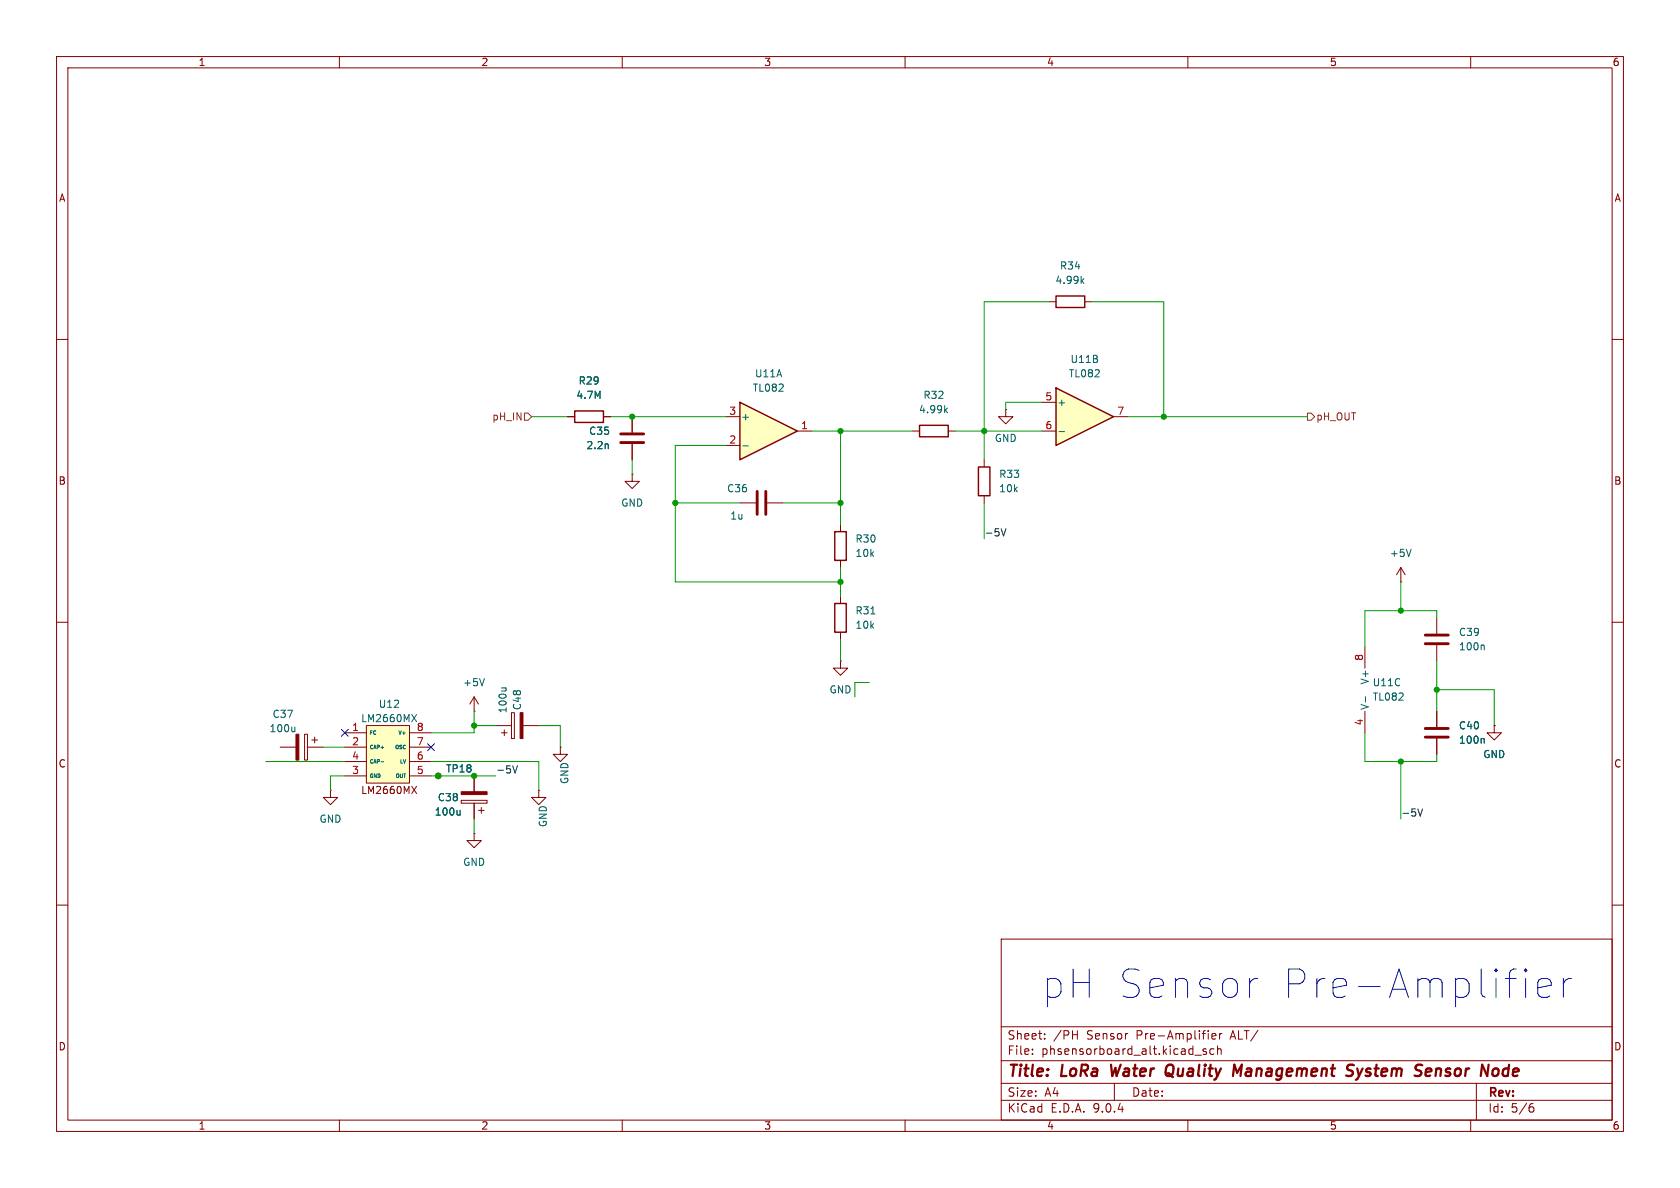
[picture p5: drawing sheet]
<svg xmlns="http://www.w3.org/2000/svg" width="297mm" height="210mm" viewBox="0 0 297 210" stroke-linecap="round" stroke-linejoin="round" font-family="sans-serif">
<g fill="none" stroke="#840000" stroke-width=".18">
<path d="M10 10h277v190h-277zM12 12h273v186h-273zM60 10v2M110 10v2M160 10v2M210 10v2M260 10v2M10 60h2M100.3 73.7h1.3M106.7 73.7h1.2M285 60h2M111.8 83.8v1.3h1.2l-1.2 1.3-1.3-1.3h1.3"/>
<path d="M111.8 83.8h.1M174 81.3v1.3M174 87.6v1.3M10 110h2M241.3 114.3v3.8M254 109.2v2.8M254 114v2.8M285 110h2M49.5 132.1h2.8M53.8 129.8h.6v4.6h-.6zM54.4 132.1h2.7M55.1 130.8h1"/>
<path d="M55.6 130.3v1M77.5 137.2h.1M83.8 125.7h.1M83.8 123.2l-.7 1.3M83.8 123.2l.8 1.3M83.8 123.2v2.5M83.8 137.2v2.8M87.6 128.3h2.8M88.6 129.5h1.1M89.2 129v1M90.4 126h.5v4.6h-.5zM92.5 128.3h2.7"/>
<path d="M241.3 125.7v3.8M254 125.7v2.8M254 130.6v2.8M264.2 128.3v1.2h1.2l-1.2 1.3-1.3-1.3h1.3M264.2 128.3h.1M81.5 141.5h4.6v.5h-4.6zM83.8 147.3v1.3h1.3l-1.3 1.3-1.3-1.3h1.3M83.8 147.3h.1M83.8 142v2.8M84.6 143.3h1M85.1 142.7v1.1M10 160h2"/>
<path d="M177 166h108v32h-108zM285 160h2M60 198v2M110 198v2M160 198v2M177 194.5h108M177 191.5h108M177 187.5h108M177 181.5h108M182.5 186.3v.1M182.5 185.5v.1M184.7 183.6v.1"/>
<path d="M184.7 182.8v.1M189.6 182.9h.9M190.5 182.2v1.5M197 191.5v3M210 198v2M211.2 186.5h1.2M213.2 185.5l-.3-.1-.2 .2v.2l.5 .2v.3h-.5M214.2 183.2l.8-.1-.1-.3-.4-.1-.3 .2 .1 .7h.6M214.6 185.5l-.4-.1-.3 .3v.4l.1 .2h.6M215.2 185.5l.3-.1 .3 .1 .1 .9M215.2 184.9v1.5M215.6 182.7v1"/>
<path d="M216 182.7l-.3 .1-.1 .2M260 198v2M261 191.5v6.5M270.6 195.7h.4l.2 .3-.1 .5-.5 .1M271 195.1l-.4 .1"/>
<circle cx="77.5" cy="137.2" r=".51"/>
</g>
<g fill="none" stroke="#840000" stroke-width=".4">
<path d="M196.4 188.2l.2 2 .6-1.4M206.1 189.9l.2 .2a.71 .71 0 0 0 .9-.2M206.4 189.7l.4 .1 .4 .5M207.1 188.2a.77 .77 0 0 0-1 .7M218.2 188.2l.5 1.4 .9-1.4-.3 2M238.5 189.2l.3 .1a.49 .49 0 0 1 .4 .5 .49 .49 0 0 1-.5 .4h-.4M238.6 188.2l.7 .1M239.9 188.9l.4 1.3M240.3 190.2l-.3 .5-.3 .2M240.9 188.9l-.6 1.3M252.2 189l.6-.1 .2 .1v.4l-.9 .1M252.8 190.1l-.5 .1"/>
<path d="M264.9 189.1v.7M265.9 189l-.2 .3-.1 .5 .4 .4"/>
</g>
<path d="M252 112.3h4M252 113.8h4M252 128.8h4M252 130.3h4" fill="none" stroke="#840000" stroke-width=".51"/>
<path d="M85.6 120l-.4 1.2M262.2 114l.2 .2v.7M52.1 128.5v.9M52.1 129.2l-.2 .2M88.6 121.6h.9M89.4 121.6l.1 .2M241.4 123.1v1M262.2 130.5l.2 .2v.7M81.3 143.2v.9M81.3 144l-.1 .1" fill="none" stroke="#006464" stroke-width=".18"/>
<g fill="#840000" stroke="#840000" stroke-width=".18">
<path d="M52.3 129.8h.5v4.6h-.5z"/>
<path d="M81.5 140h4.6v.5h-4.6z"/>
<path d="M91.9 126h.6v4.6h-.6z"/>
</g>
<path d="M101.6 72.6h5.1v2.1h-5.1zM173 82.6h2v5h-2z" fill="none" stroke="#840000" stroke-width=".25"/>
<path d="M64.8 128.3h7.6v10.1h-7.6z" fill="#ffffc2"/>
<g fill="none" stroke="#840000" stroke-width=".18">
<path d="M161.3 76.2h1.3M167.6 76.2h1.3M148.6 92.7v1.3M148.6 99.1v1.2M148.6 116.8v1.3h1.3l-1.3 1.3-1.3-1.3h1.3M148.6 116.8h.1M148.6 105.4v1.3M148.6 111.8v1.2M247.6 102.9h.1M247.6 100.3l-.7 1.3M247.6 100.3l.8 1.3M247.6 100.3v2.6"/>
<path d="M61 129.5h3.8M61 132.1h3.8M61 134.6h3.8M61 137.2h3.8M64.8 128.3h7.6v10.1h-7.6zM72.4 129.5h3.8M72.4 132.1h3.8M72.4 134.6h3.8M72.4 137.2h3.8M72.8 139l.8 1.3M73.6 139l-.8 1.3"/>
</g>
<path d="M167.1 72.5l.4 .5M167.5 72.1l-.5 .5M249.5 97.1l-.5 1.3M154 108.5h.7M67.3 134.7h.5M71.1 129.6h.5M72.8 126.3l.8 1.3M73.6 126.3l-.8 1.3" fill="none" stroke="#006464" stroke-width=".18"/>
<path d="M162.6 75.2h5v2h-5zM147.6 94h2v5.1h-2zM147.6 106.7h2v5.1h-2z" fill="none" stroke="#840000" stroke-width=".25"/>
<path d="M130.8 71.1l10.2 5.1-10.2 5.1z" fill="#ffffc2"/>
<path d="M130.8 71.1l10.2 5.1-10.2 5.1z" fill="none" stroke="#840000" stroke-width=".25"/>
<path d="M128.3 73.7h2.5M128.3 78.7h2.5M141 76.2h2.5M177.8 72.4v1.3h1.3l-1.3 1.2-1.3-1.2h1.3M177.8 72.4h.1" fill="none" stroke="#840000" stroke-width=".18"/>
<path d="M131.3 78.8h1" fill="none" stroke="#006464" stroke-width=".18"/>
<path d="M186.7 68.6l10.1 5.1-10.1 5z" fill="#ffffc2"/>
<path d="M186.7 52.3h5.1v2.1h-5.1zM186.7 68.6l10.1 5.1-10.1 5z" fill="none" stroke="#840000" stroke-width=".25"/>
<g fill="none" stroke="#840000" stroke-width=".18">
<path d="M185.4 53.3h1.3M191.8 53.3h1.2M100.3 73.7h1.3M106.7 73.7h1.2M111.8 73.7v2.8M111.8 78.5v2.8M184.1 71.1h2.6M184.1 76.2h2.6M196.8 73.7h2.6M130.8 88.9h2.8M135.6 88.9h2.8M58.4 139.7v1.3h1.3l-1.3 1.2-1.3-1.2h1.3"/>
<path d="M58.4 139.7h.1M77.5 137.2h.1M83.8 137.2v2.8M95.2 139.7v1.3h1.3l-1.3 1.2-1.2-1.2h1.2M95.2 139.7h.1M99.1 132.1v1.3h1.2l-1.2 1.2-1.3-1.2h1.3M99.1 132.1h.1M254 125.7v2.8M254 130.6v2.8M264.2 128.3h.1M83.8 142v2.8"/>
</g>
<path d="M191.3 49.6l.3 .5M191.6 49.3l-.5 .4M107.5 78.5v.8M187.2 76.3h1M262.2 130.5l.2 .2v.7M81.3 143.2v.9M81.3 144l-.1 .1" fill="none" stroke="#006464" stroke-width=".18"/>
<path d="M109.7 76.7h4.1M109.7 78.2h4.1M133.9 86.9v4M135.4 86.9v4" fill="none" stroke="#840000" stroke-width=".51"/>
<path d="M92.7 73h.6l.7 .7-.7 .6h-.6zM231.1 73h.7l.6 .7-.6 .6h-.7z" fill="none" stroke="#725600" stroke-width=".18"/>
<path d="M177 93.5l.4 1.2 .4-1.2M90.6 135.4l.5 1.2 .4-1.2M250.7 143l.4 1.3 .4-1.3" fill="none" stroke="#0f0f0f" stroke-width=".18"/>
<g fill="none" stroke="#009600" stroke-width=".18">
<path d="M185.4 53.3h-11.4v28M193 53.3h12.7v20.4M94 73.7h6.3M107.9 73.7h20.4M128.3 78.7h-8.9v24.2h29.2M143.5 76.2h17.8M148.6 76.2v16.5M168.9 76.2h15.2M184.1 71.1h-6.3v1.3M199.4 73.7h31.7M111.8 81.3v2.5M119.4 88.9h11.4"/>
<path d="M138.4 88.9h10.2M174 88.9v6.4M148.6 100.3v5.1M148.6 113v3.8M247.6 102.9v5.1M254 109.2v-1.2h-12.7v6.3M254 116.8v8.9M47 134.6h14M57.1 132.1h3.9M61 137.2h-2.6v2.5M76.2 134.6h19v5.1M76.2 137.2h11.4"/>
<path d="M83.8 125.7v3.8h-7.6M83.8 128.3h3.8M95.2 128.3h3.9v3.8M153.7 120.7h-2.6v2.5M241.3 129.5v5.1h12.7v-1.2M247.6 134.6v10.2M254 121.9h10.2v6.4M83.8 144.8v2.5"/>
</g>
<path d="M60.4 128.9l1.2 1.2M61.6 128.9l-1.2 1.2M75.6 131.5l1.2 1.2M76.8 131.5l-1.2 1.2" fill="none" stroke="#000084" stroke-width=".18"/>
<path d="M222.3 173h-.4l-.5 .2M269.7 171.3v.5M269.7 173v3.3M269.7 171.3l-.2 .2 .2 .3M269.7 171.3l.2 .2-.2 .3M271.9 174.6l2.3-.4v-.5l-.2-.5-.5-.2h-.9l-.5 .2-.2 .5v1.9l.2 .5 .5 .2h.9l.5-.2M276.4 173v3.3M277.8 173a1.28 1.28 0 0 0-1.4 .9" fill="none" stroke="#0000c2" stroke-width=".18"/>
<g fill="#009600" stroke="#009600" stroke-width=".18">
<circle cx="174" cy="76.2" r=".46"/>
<circle cx="247.6" cy="108" r=".46"/>
<circle cx="247.6" cy="134.6" r=".46"/>
<circle cx="205.7" cy="73.7" r=".46"/>
<circle cx="254" cy="121.9" r=".46"/>
<circle cx="148.6" cy="76.2" r=".46"/>
<circle cx="111.8" cy="73.7" r=".46"/>
<circle cx="148.6" cy="102.9" r=".46"/>
<circle cx="148.6" cy="88.9" r=".46"/>
<circle cx="119.4" cy="88.9" r=".46"/>
<circle cx="83.8" cy="128.3" r=".46"/>
<circle cx="77.5" cy="137.2" r=".46"/>
<circle cx="83.8" cy="137.2" r=".46"/>
</g>
<g font-size="7" fill="#0000c2">
<text x="184.3" y="176.7">pH Sensor</text>
<text x="225.8" y="176.7">Pre-Amplifier</text>
</g>
<g font-size="2.8" fill="#840000">
<text x="178" y="190.9">Title:</text>
<text x="187.7" y="190.9">LoRa</text>
<text x="197.2" y="190.9">Water</text>
<text x="207.7" y="190.9">Quality</text>
<text x="220.4" y="190.9">Management</text>
<text x="241.3" y="190.9">System</text>
<text x="254.2" y="190.9">Sensor</text>
<text x="266.6" y="190.9">Node</text>
</g>
<g font-size="2.1" fill="#840000">
<text x="178" y="184">Sheet:</text>
<text x="186.2" y="184">/PH</text>
<text x="192.2" y="184">Sensor</text>
<text x="201" y="184">Pre-Amplifier</text>
<text x="217.8" y="184">ALT/</text>
<text x="178" y="186.7">File:</text>
<text x="184.1" y="186.7">phsensorboard_alt.kicad_sch</text>
<text x="178" y="196.9">KiCad</text>
<text x="178" y="194.1">Size:</text>
<text x="184.7" y="194.1">A4</text>
<text x="185.7" y="196.9">E.D.A.</text>
<text x="193.3" y="196.9">9.0.4</text>
<text x="200" y="194.1">Date:</text>
<text x="263" y="194.3">Rev:</text>
<text x="263" y="196.9">Id:</text>
<text x="267.1" y="196.9">5/6</text>
</g>
<g font-size="1.8" fill="#840000">
<text x="35" y="11.9">1</text>
<text x="85" y="11.9">2</text>
<text x="135" y="11.9">3</text>
<text x="185" y="11.9">4</text>
<text x="235" y="11.9">5</text>
<text x="285" y="11.9">6</text>
<text x="10.3" y="35.9">A</text>
<text x="285.3" y="35.9">A</text>
<text x="10.3" y="85.9">B</text>
<text x="285.3" y="85.9">B</text>
<text x="10.3" y="135.9">C</text>
<text x="285.3" y="135.9">C</text>
<text x="63.7" y="140.6">LM2660MX</text>
<text x="10.3" y="185.9">D</text>
<text x="285.3" y="185.9">D</text>
<text x="35" y="199.9">1</text>
<text x="85" y="199.9">2</text>
<text x="135" y="199.9">3</text>
<text x="185" y="199.9">4</text>
<text x="235" y="199.9">5</text>
<text x="285" y="199.9">6</text>
</g>
<g font-size="1.8" fill="#006464">
<text x="187.3" y="47.9">R34</text>
<text x="186.5" y="50.4">4.99k</text>
<text x="189.2" y="64.4">U11B</text>
<text x="101.8" y="70.7">4.7M</text>
<text x="102.2" y="68.2">R29</text>
<text x="133" y="69.4">TL082</text>
<text x="133.4" y="66.9">U11A</text>
<text x="163.2" y="70.7">R32</text>
<text x="186.8" y="72">+</text>
<text x="188.9" y="66.9">TL082</text>
<text x="104" y="77.1">C35</text>
<text x="130.9" y="74.5">+</text>
<text x="162.4" y="73.3">4.99k</text>
<text x="103.6" y="79.6">2.2n</text>
<text x="175.8" y="78.3">GND</text>
<text x="109.7" y="89.8">GND</text>
<text x="128.4" y="87.2">C36</text>
<text x="176.5" y="87.2">10k</text>
<text x="176.5" y="84.7">R33</text>
<text x="129" y="92">1u</text>
<text x="151.1" y="98.7">10k</text>
<text x="151.1" y="96.1">R30</text>
<text x="245.6" y="98.7">+5V</text>
<text x="151.1" y="111.4">10k</text>
<text x="151.1" y="108.8">R31</text>
<text x="257.8" y="112.6">C39</text>
<text x="257.8" y="115.2">100n</text>
<text x="66.9" y="125.3">U12</text>
<text x="81.8" y="121.5">+5V</text>
<text x="92.3" y="125.6" transform="rotate(-90 92.3 125.6)">C48</text>
<text x="146.6" y="122.8">GND</text>
<text x="242.2" y="125.6" transform="rotate(-90 242.2 125.6)">V-</text>
<text x="242.2" y="121.1" transform="rotate(-90 242.2 121.1)">V+</text>
<text x="242.6" y="121.5">U11C</text>
<text x="242.6" y="124.1">TL082</text>
<text x="47.5" y="129.6">100u</text>
<text x="48.1" y="127.1">C37</text>
<text x="63.7" y="127.9">LM2660MX</text>
<text x="89.8" y="126.2" transform="rotate(-90 89.8 126.2)">100u</text>
<text x="257.8" y="131.7">100n</text>
<text x="257.8" y="129.1">C40</text>
<text x="78.7" y="136.8">TP18</text>
<text x="262.1" y="134.2">GND</text>
<text x="77.3" y="141.8">C38</text>
<text x="100.7" y="138.7" transform="rotate(-90 100.7 138.7)">GND</text>
<text x="56.4" y="145.6">GND</text>
<text x="76.8" y="144.4">100u</text>
<text x="96.9" y="146.3" transform="rotate(-90 96.9 146.3)">GND</text>
<text x="81.8" y="153.3">GND</text>
</g>
<g font-size="1.8" fill="#a90000">
<text x="184.7" y="70.9">5</text>
<text x="128.8" y="73.4">3</text>
<text x="141.5" y="75.9">1</text>
<text x="184.7" y="75.9">6</text>
<text x="197.4" y="73.4">7</text>
<text x="128.8" y="78.5">2</text>
<text x="241" y="116.9" transform="rotate(-90 241 116.9)">8</text>
<text x="62.2" y="129.3">1</text>
<text x="62.2" y="131.8">2</text>
<text x="73.6" y="129.3">8</text>
<text x="73.6" y="131.8">7</text>
<text x="241" y="128.3" transform="rotate(-90 241 128.3)">4</text>
<text x="62.2" y="134.4">4</text>
<text x="62.2" y="136.9">3</text>
<text x="73.6" y="134.4">6</text>
<text x="73.6" y="136.9">5</text>
</g>
<g font-size="1.8" fill="#725600">
<text x="86.9" y="74.5">pH_IN</text>
<text x="232.6" y="74.5">pH_OUT</text>
</g>
<g font-size="1.8" fill="#0f0f0f">
<text x="174" y="94.9">-5V</text>
<text x="87.6" y="136.8">-5V</text>
<text x="247.6" y="144.4">-5V</text>
</g>
<g font-size=".9" fill="#006464">
<text x="65.3" y="130.1">FC</text>
<text x="70.2" y="130.1">V+</text>
<text x="65.3" y="132.6">CAP+</text>
<text x="65.3" y="135.2">CAP-</text>
<text x="65.3" y="137.7">GND</text>
<text x="69.6" y="132.6">OSC</text>
<text x="69.7" y="137.7">OUT</text>
<text x="70.5" y="135.2">LV</text>
</g>
</svg>
